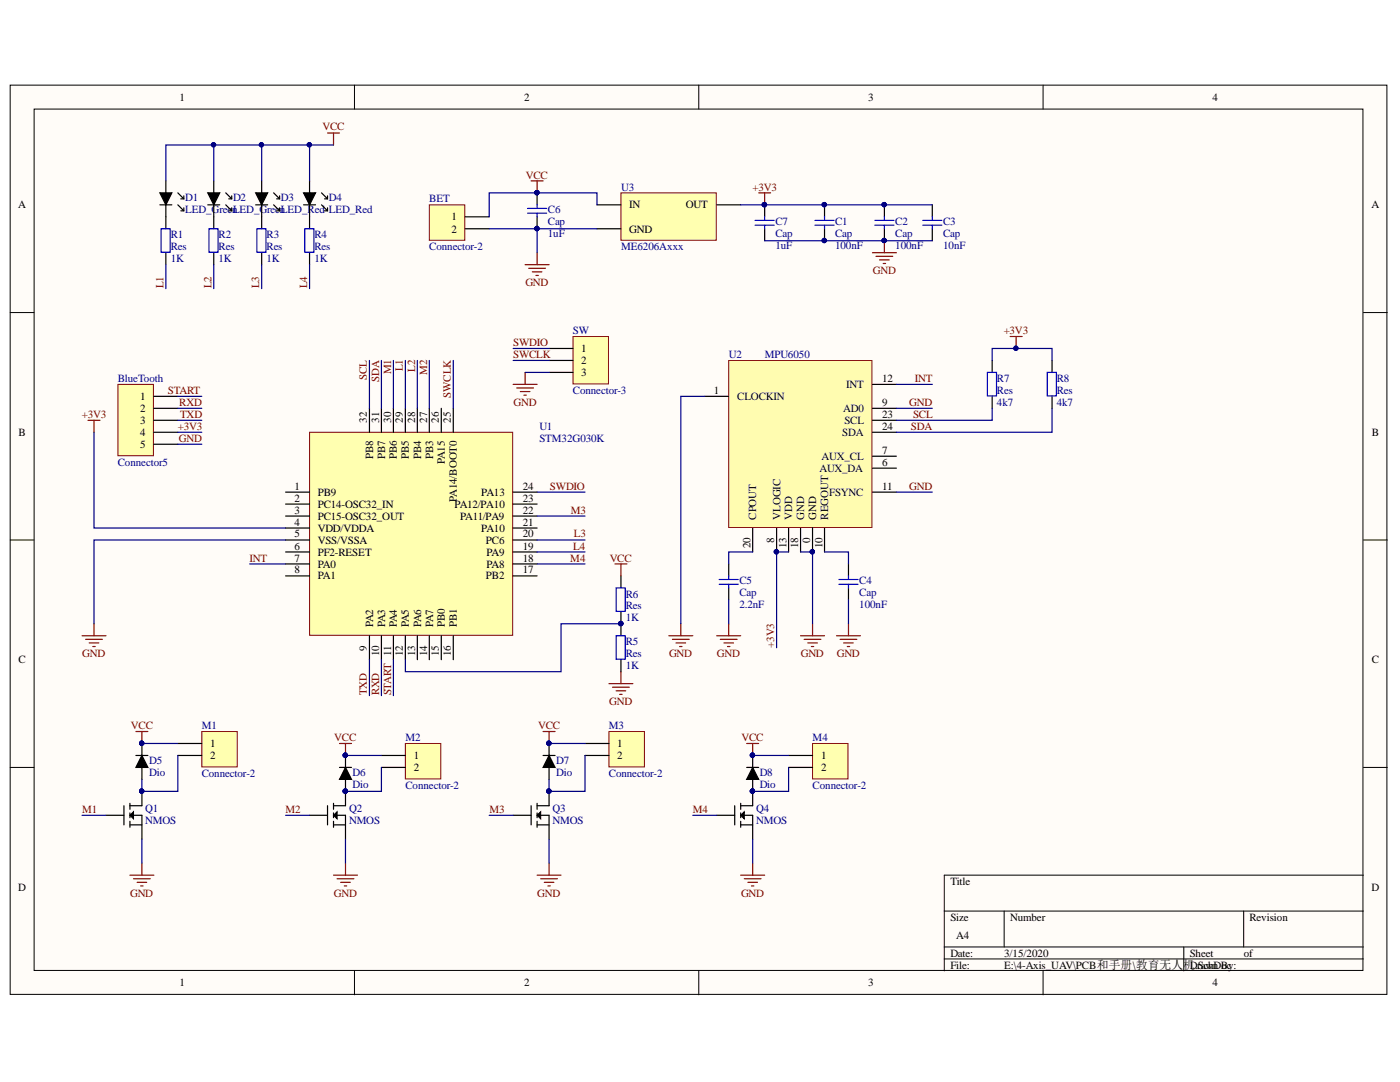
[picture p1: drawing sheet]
# Altium schematic sheet 教育无人机.SchDoc
size A4

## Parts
BET  Connector-2  [XH2.54TH-2]
BlueTooth  Connector5  [2.54th5]
C1  Cap  value 100nF  [1206m]
C2  Cap  value 100nF  [1206m]
C3  Cap  value 10nF  [1206m]
C4  Cap  value 100nF  [1206m]
C5  Cap  value 2.2nF  [1206m]
C6  Cap  value 1uF  [1206m]
C7  Cap  value 1uF  [1206m]
D1  LED_Green  [D0805M]
D2  LED_Green  [D0805M]
D3  LED_Red  [D0805M]
D4  LED_Red  [D0805M]
D5  Dio  [DO-214ACM]
D6  Dio  [DO-214ACM]
D7  Dio  [DO-214ACM]
D8  Dio  [DO-214ACM]
M1  Connector-2  [XH2.54TH-2]
M2  Connector-2  [XH2.54TH-2]
M3  Connector-2  [XH2.54TH-2]
M4  Connector-2  [XH2.54TH-2]
Q1  NMOS  [SOT23-3M]
Q2  NMOS  [SOT23-3M]
Q3  NMOS  [SOT23-3M]
Q4  NMOS  [SOT23-3M]
R1  Res  value 1K  [1206M]
R2  Res  value 1K  [1206M]
R3  Res  value 1K  [1206M]
R4  Res  value 1K  [1206M]
R5  Res  value 1K  [LC-0805_R]
R6  Res  value 1K  [LC-0805_R]
R7  Res  value 4k7  [LC-0805_R]
R8  Res  value 4k7  [LC-0805_R]
SW  Connector-3  [XH2.54TH-3]
U1  STM32G030K  [LQFP32M]
U2  MPU6050  [QFN4*4-24M]
U3  ME6206Axxx  [sot89m]

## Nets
+3V3: BlueTooth.4 C1.1 C2.1 C3.1 C7.1 R7.2 R8.2 U1.4(VDD/VDDA) U2.8(VLOGIC) U2.13(VDD) U3.OUT
GND: BET.2 BlueTooth.5 C1.2 C2.2 C3.2 C4.2 C5.2 C6.2 C7.2 Q1.S Q2.S Q3.S Q4.S R5.1 SW.3 U1.5(VSS/VSSA) U2.0(GND) U2.1(CLOCKIN) U2.9(AD0) U2.11(FSYNC) U2.18(GND) U3.GND
VCC: BET.1 C6.1 D1.A D2.A D3.A D4.A D5.K D6.K D7.K D8.K M1.1 M2.1 M3.1 M4.1 R6.2 U3.IN
INT: U1.7(PA0) U2.12(INT)
L1: R1.1 U1.29(PB5)
L2: R2.1 U1.28(PB4)
L3: R3.1 U1.20(PC6)
L4: R4.1 U1.19(PA9)
M1: Q1.G U1.30(PB6)
M2: Q2.G U1.27(PB3)
M3: Q3.G U1.22(PA11/PA9)
M4: Q4.G U1.18(PA8)
RXD: BlueTooth.2 U1.10(PA3)
SCL: R7.1 U1.32(PB8) U2.23(SCL)
SDA: R8.1 U1.31(PB7) U2.24(SDA)
START: BlueTooth.1 U1.11(PA4)
SWCLK: SW.2 U1.25(PA14/BOOT0)
SWDIO: SW.1 U1.24(PA13)
TXD: BlueTooth.3 U1.9(PA2)
NetC4_1: C4.1 U2.10(REGOUT)
NetC5_1: C5.1 U2.20(CPOUT)
NetD1_K: D1.K R1.2
NetD2_K: D2.K R2.2
NetD3_K: D3.K R3.2
NetD4_K: D4.K R4.2
NetD5_A: D5.A M1.2 Q1.D
NetD6_A: D6.A M2.2 Q2.D
NetD7_A: D7.A M3.2 Q3.D
NetD8_A: D8.A M4.2 Q4.D
NetR5_2: R5.2 R6.1 U1.12(PA5)

Not connected (* = marked no-connect by the designer): U1 1(PB9) 2(PC14-OSC32_IN) 3(PC15-OSC32_OUT) 6(PF2-RESET) 8(PA1) 13(PA6) 14(PA7) 15(PB0) 16(PB1) 17(PB2) 21(PA10) 23(PA12/PA10) 26(PA15); U2 6(AUX_DA) 7(AUX_CL)
